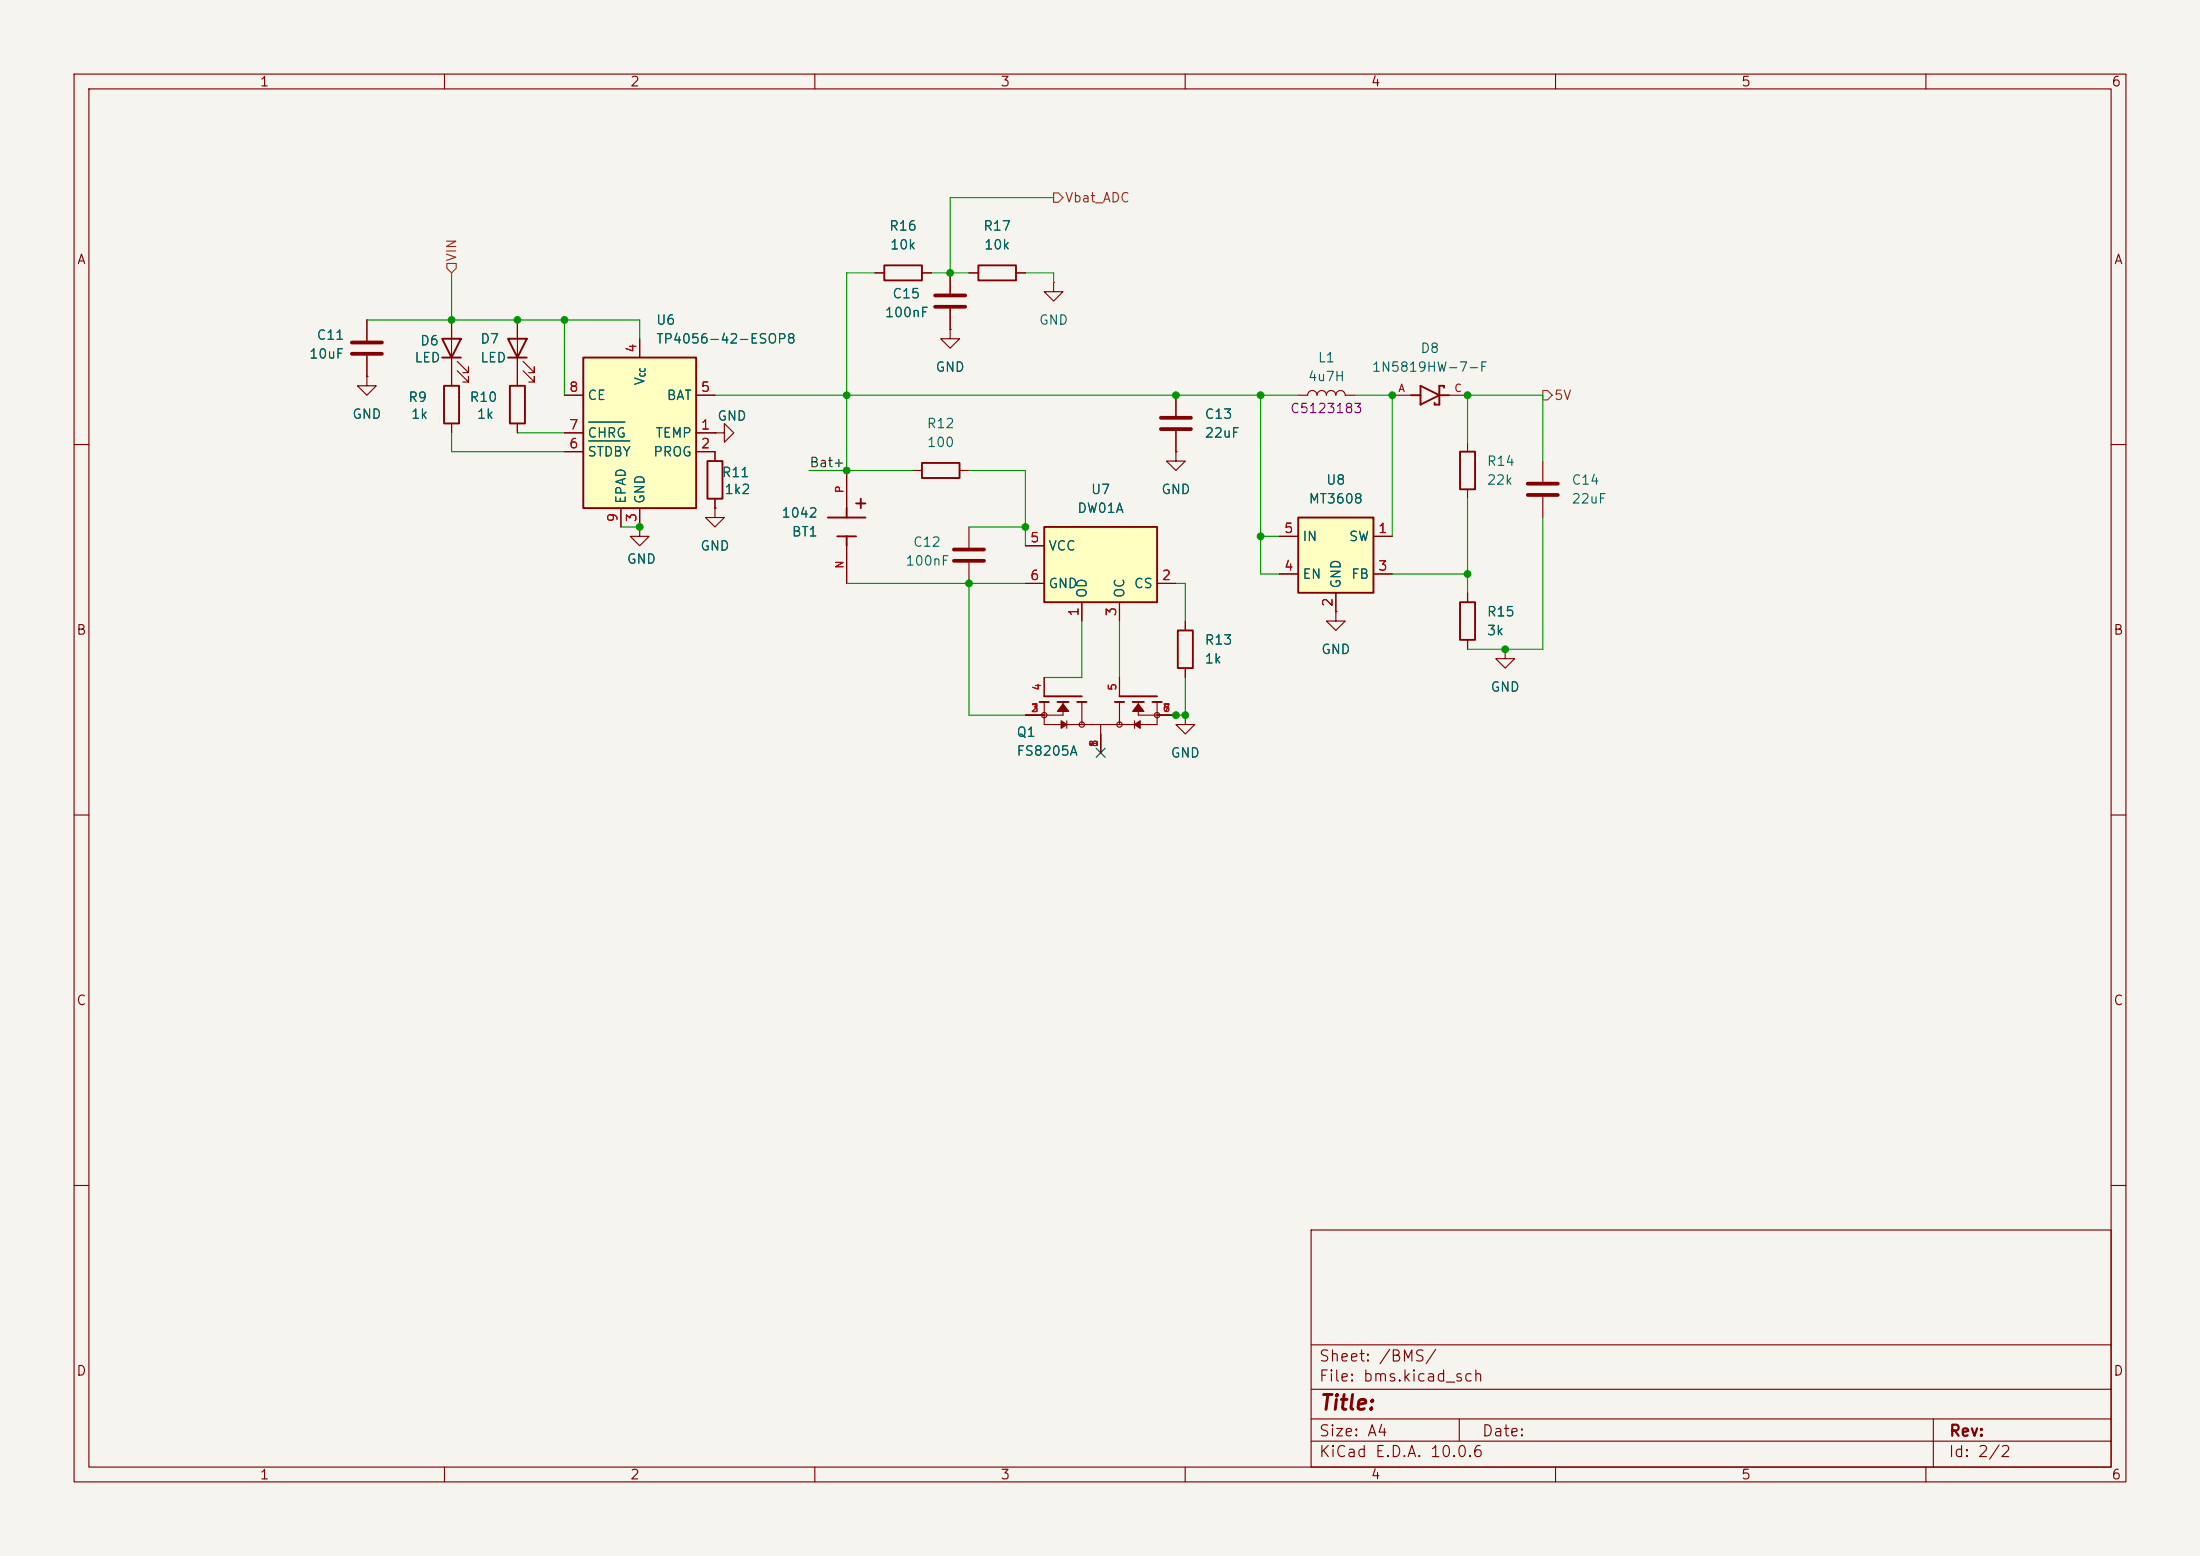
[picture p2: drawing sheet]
<svg xmlns="http://www.w3.org/2000/svg" width="297mm" height="210mm" viewBox="0 0 297 210" stroke-linecap="round" stroke-linejoin="round" font-family="sans-serif">
<path d="M0 0h297v210h-297z" fill="#f5f4ef" stroke="#f5f4ef" stroke-width=".14"/>
<g fill="none" stroke="#840000" stroke-width=".15">
<path d="M10 10h277v190h-277zM12 12h273v186h-273zM60 10v2M110 10v2M160 10v2M210 10v2M260 10v2M10 60h2M96.5 68.6v1.3h1.3l-1.3 1.2-1.3-1.2h1.3M96.5 68.6h.1M114.3 63.5v5.1M114.3 73.7v5"/>
<path d="M123.2 63.5h1.3M129.5 63.5h1.3M285 60h2M160 83.8v1.3M160 90.2v1.2M10 110h2M285 110h2M10 160h2M177 166h108v32h-108zM285 160h2M60 198v2M110 198v2"/>
<path d="M160 198v2M177 194.5h108M177 191.5h108M177 187.5h108M177 181.5h108M197 191.5v3M210 198v2M260 198v2M261 191.5v6.5"/>
</g>
<path d="M111.8 69.9h5M113 72.4h2.6M114.3 68.6v1.3M114.3 72.4v1.3M115.6 67.9h1.2M116.2 67.3v1.3M124.5 62.5h5v2h-5zM159 85.1h2v5.1h-2z" fill="none" stroke="#840000" stroke-width=".25"/>
<path d="M141 71.1h15.2v10.2h-15.2z" fill="#ffffc2"/>
<g fill="none" stroke="#840000" stroke-width=".25">
<path d="M119.4 35.8h5.1v2h-5.1zM132.1 35.8h5.1v2h-5.1zM190.5 53.3h1.3M191.8 52.1l2.5 1.2-2.5 1.3zM194.3 53.3h1.3M194.9 52.3v-.2h-.6v2.5h-.6v-.2M141 71.1h15.2v10.2h-15.2zM197.1 61h2v5h-2zM140.3 94.7h1.3M141 94h5M142.7 94.7h1.6M145.4 94.7h1.3"/>
<path d="M150.5 94.7h1.3M151.1 94h5.1M152.9 94.7h1.5M155.6 94.7h1.2"/>
</g>
<g fill="none" stroke="#840000" stroke-width=".15">
<path d="M118.1 36.8h1.3M124.5 36.8h1.2M128.3 36.8v2.8M130.8 36.8h1.3M137.2 36.8h1.2M142.2 38.1v1.3h1.3l-1.3 1.2-1.2-1.2h1.2M142.2 38.1h.1M49.5 43.2v2.8M49.5 48v2.8M96.5 58.4h1.3v-1.2l1.3 1.2-1.3 1.3v-1.3M96.5 58.4h.1M128.3 44.5v1.2h1.2l-1.2 1.3-1.3-1.3h1.3"/>
<path d="M128.3 44.5h.1M128.3 41.7v2.8M158.7 53.3v2.8M158.7 58.2v2.8M175.3 53.3h1.2a.64 .64 0 0 1 .7-.6 .64 .64 0 0 1 .6 .6 .64 .64 0 0 1 .6-.6 .64 .64 0 0 1 .7 .6 .64 .64 0 0 1 .6-.6 .64 .64 0 0 1 .6 .6 .64 .64 0 0 1 .7-.6 .64 .64 0 0 1 .6 .6h1.3M188 53.3h2.5M195.6 53.3h2.5M198.1 59.7v1.3M130.8 71.1v2.8M130.8 75.9v2.8M138.4 78.7h2.6M138.4 73.7h2.6"/>
<path d="M156.2 78.7h2.5M158.7 61v1.2h1.3l-1.3 1.3-1.2-1.3h1.2M158.7 61h.1M198.1 66v1.3M208.3 62.2v2.8M208.3 67.1v2.8M141 94.7v3.1h15.2v-3.1M141 91.4v2.6M143.5 94.7v1.8h-5.1M144 97.3v1M146 81.3v2.5M146 94.7v3.1"/>
<path d="M148.6 97.8v3.8M151.1 81.3v2.5M151.1 91.4v2.6M151.1 94.7v3.1M153.2 97.3v1M153.7 94.7v1.8h5M160 96.5v1.3h1.3l-1.3 1.3-1.3-1.3h1.3M160 96.5h.1"/>
<circle cx="141" cy="96.5" r=".36"/>
<circle cx="146" cy="97.8" r=".36"/>
<circle cx="151.1" cy="97.8" r=".36"/>
<circle cx="156.2" cy="96.5" r=".36"/>
</g>
<path d="M126.2 39.9h4.1M47.5 46.2h4.1M47.5 47.8h4.1M126.2 41.4h4.1M156.7 56.4h4.1M156.7 57.9h4.1M128.8 74.2h4M128.8 75.7h4M206.2 65.3h4.1M206.2 66.8h4.1" fill="none" stroke="#840000" stroke-width=".51"/>
<g fill="#840000" stroke="#840000" stroke-width=".15">
<path d="M153.7 95l.7 1h-1.5z"/>
<path d="M143.5 95l.8 1h-1.6z"/>
<path d="M153.2 97.8l.7-.5v1z"/>
<path d="M143.3 97.3l.7 .5-.7 .5z"/>
</g>
<path d="M175.3 69.9h10.1v10.1h-10.1z" fill="#ffffc2"/>
<path d="M59.7 45.7h2.5l-1.2 2.6zM59.7 48.3h2.5M59.9 52.1h2.1v5.1h-2.1zM68.6 45.7h2.5l-1.3 2.6zM68.6 48.3h2.5M68.8 52.1h2.1v5.1h-2.1zM175.3 69.9h10.1v10.1h-10.1zM197.1 81.3h2v5.1h-2z" fill="none" stroke="#840000" stroke-width=".25"/>
<g fill="none" stroke="#840000" stroke-width=".15">
<path d="M49.5 50.8v1.3h1.3l-1.3 1.2-1.2-1.2h1.2M49.5 50.8h.1M61 43.2v8.9M61 57.2v1.2M61.7 50l1.5 1.6v-.8v.8h-.7M61.7 48.8l1.5 1.5v-.8v.8h-.7M69.8 43.2v8.9M69.8 57.2v1.2M70.6 50l1.5 1.6v-.8v.8h-.7M70.6 48.8l1.5 1.5v-.8v.8h-.7M172.7 72.4h2.6M172.7 77.5h2.6"/>
<path d="M185.4 72.4h2.6M185.4 77.5h2.6M180.3 82.6v1.2h1.3l-1.3 1.3-1.2-1.3h1.2M180.3 82.6h.1M180.3 80v2.6M198.1 80v1.3M198.1 86.4v1.2M203.2 87.6v1.3h1.3l-1.3 1.3-1.3-1.3h1.3M203.2 87.6h.1"/>
</g>
<path d="M78.7 48.3h15.3v20.3h-15.3z" fill="#ffffc2"/>
<path d="M78.7 48.3h15.3v20.3h-15.3zM95.5 62.2h2v5.1h-2z" fill="none" stroke="#840000" stroke-width=".25"/>
<g fill="none" stroke="#840000" stroke-width=".15">
<path d="M118.1 36.8h1.3M124.5 36.8h1.2M128.3 36.8v2.8M130.8 36.8h1.3M137.2 36.8h1.2M49.5 50.8h.1M49.5 43.2v2.8M49.5 48v2.8M61 43.2v2.5M61 48.3v3.8M61 57.2v1.2M69.8 43.2v2.5"/>
<path d="M69.8 48.3v3.8M69.8 57.2v1.2M76.2 58.4h2.5M76.2 53.3h2.5M86.4 45.7v2.6M94 58.4h2.5M94 53.3h2.5M96.5 58.4h.1M128.3 44.5h.1M128.3 41.7v2.8M158.7 53.3v2.8M158.7 58.2v2.8"/>
<path d="M76.2 61h2.5M83.8 68.6v2.5M86.4 71.1v1.3h1.2l-1.2 1.3-1.3-1.3h1.3M86.4 71.1h.1M86.4 68.6v2.5M94 61h2.5v1.2M96.5 68.6h.1M96.5 67.3v1.3M114.3 63.5v5.1M114.3 73.7v5M138.4 78.7h2.6M138.4 73.7h2.6"/>
<path d="M156.2 78.7h2.5M158.7 61h.1M172.7 72.4h2.6M172.7 77.5h2.6M185.4 72.4h2.6M185.4 77.5h2.6M138.4 96.5h2.6M141 91.4v2.6M146 81.3v2.5M148.6 99.1v2.5M151.1 81.3v2.5M151.1 91.4v2.6"/>
<path d="M156.2 96.5h2.5M160 96.5h.1M160 83.8v1.3M160 90.2v1.2M180.3 82.6h.1M180.3 80v2.6M198.1 80v1.3M198.1 86.4v1.2M203.2 87.6h.1"/>
</g>
<path d="M79.5 59.5h5.5M79.5 57h4.9" fill="none" stroke="#006464" stroke-width=".15"/>
<path d="M60.3 35.6h1.3v.6l-.6 .6-.7-.6zM142.2 26h.7l.6 .7-.6 .6h-.7zM208.3 52.7h.6l.6 .6-.6 .7h-.6z" fill="none" stroke="#725600" stroke-width=".15"/>
<g fill="none" stroke="#009600" stroke-width=".15">
<path d="M61 36.8v6.4M118.1 36.8h-3.8v26.7M125.7 36.8h5.1M138.4 36.8h3.8v1.3M142.2 26.7h-13.9v10.1M49.5 43.2h36.9v2.5M61 58.4v2.6h15.2M69.8 58.4h6.4M76.2 43.2v10.1M96.5 53.3h78.8M170.2 53.3v24.2h2.5M182.9 53.3h5.1v19.1"/>
<path d="M198.1 59.7v-6.4h10.2v8.9M83.8 71.1h2.6M109.2 63.5h14M114.3 78.7h24.1M130.8 63.5h7.6v10.2M130.8 71.1h7.6M130.8 78.7v17.8h7.6M158.7 78.7h1.3v5.1M170.2 72.4h2.5M188 77.5h10.1M198.1 67.3v12.7M208.3 69.9v17.7h-10.2"/>
<path d="M146 83.8v7.6h-5M151.1 83.8v7.6M160 91.4v5.1h-3.8"/>
</g>
<path d="M148 101l1.2 1.2M149.2 101l-1.2 1.2" fill="none" stroke="#000084" stroke-width=".15"/>
<g fill="#009600" stroke="#009600" stroke-width=".14">
<circle cx="170.2" cy="72.4" r=".46"/>
<circle cx="158.7" cy="53.3" r=".46"/>
<circle cx="160" cy="96.5" r=".46"/>
<circle cx="158.7" cy="96.5" r=".46"/>
<circle cx="138.4" cy="71.1" r=".46"/>
<circle cx="114.3" cy="63.5" r=".46"/>
<circle cx="114.3" cy="53.3" r=".46"/>
<circle cx="128.3" cy="36.8" r=".46"/>
<circle cx="130.8" cy="78.7" r=".46"/>
<circle cx="198.1" cy="53.3" r=".46"/>
<circle cx="170.2" cy="53.3" r=".46"/>
<circle cx="188" cy="53.3" r=".46"/>
<circle cx="203.2" cy="87.6" r=".46"/>
<circle cx="198.1" cy="77.5" r=".46"/>
<circle cx="69.8" cy="43.2" r=".46"/>
<circle cx="76.2" cy="43.2" r=".46"/>
<circle cx="86.4" cy="71.1" r=".46"/>
<circle cx="61" cy="43.2" r=".46"/>
</g>
<text font-size="2" fill="#840000" x="178" y="190.8">Title:</text>
<g font-size="1.5" fill="#840000">
<text x="178" y="184.1">Sheet: /BMS/</text>
<text x="178" y="186.8">File: bms.kicad_sch</text>
<text x="178" y="197">KiCad E.D.A. 10.0.6</text>
<text x="178" y="194.2">Size: A4</text>
<text x="200" y="194.2">Date:</text>
<text x="263" y="197">Id: 2/2</text>
<text x="263" y="194.2">Rev:</text>
</g>
<g font-size="1.3" fill="#840000">
<text x="35" y="12">1</text>
<text x="85" y="12">2</text>
<text x="135" y="12">3</text>
<text x="185" y="12">4</text>
<text x="235" y="12">5</text>
<text x="285" y="12">6</text>
<text x="10.3" y="36">A</text>
<text x="285.3" y="36">A</text>
<text x="10.2" y="86">B</text>
<text x="285.2" y="86">B</text>
<text x="10.2" y="136">C</text>
<text x="285.2" y="136">C</text>
<text x="10.2" y="186">D</text>
<text x="285.2" y="186">D</text>
<text x="35" y="200">1</text>
<text x="85" y="200">2</text>
<text x="135" y="200">3</text>
<text x="185" y="200">4</text>
<text x="235" y="200">5</text>
<text x="285" y="200">6</text>
</g>
<g font-size="1.3" fill="#725600">
<text x="143.7" y="27.6">Vbat_ADC</text>
<text x="61.9" y="35.4" transform="rotate(-90 61.9 35.4)">VIN</text>
<text x="209.7" y="54.3">5V</text>
</g>
<g font-size="1.3" fill="#006464">
<text x="119.9" y="31.4">R16</text>
<text x="120.1" y="34">10k</text>
<text x="132.6" y="31.4">R17</text>
<text x="132.8" y="34">10k</text>
<text x="120.4" y="40.6">C15</text>
<text x="42.7" y="46.2">C11</text>
<text x="56.6" y="46.9">D6</text>
<text x="64.8" y="46.7">D7</text>
<text x="88.5" y="44.1">U6</text>
<text x="88.5" y="46.7">TP4056-42-ESOP8</text>
<text x="119.4" y="43.1">100nF</text>
<text x="140.2" y="44.1">GND</text>
<text x="191.7" y="48">D8</text>
<text x="41.6" y="48.7">10uF</text>
<text x="55.9" y="49.2">LED</text>
<text x="64.8" y="49.2">LED</text>
<text x="87.3" y="52.1" transform="rotate(-90 87.3 52.1)">V</text>
<text x="126.2" y="50.5">GND</text>
<text x="176.5" y="51.8">4u7H</text>
<text x="177.8" y="49.2">L1</text>
<text x="185.1" y="50.5">1N5819HW-7-F</text>
<text x="47.5" y="56.8">GND</text>
<text x="55" y="54.6">R9</text>
<text x="55.4" y="56.8">1k</text>
<text x="63.3" y="54.6">R10</text>
<text x="64.3" y="56.8">1k</text>
<text x="79.2" y="59.4">CHRG</text>
<text x="79.2" y="54.3">CE</text>
<text x="88.4" y="59.4">TEMP</text>
<text x="89.9" y="54.3">BAT</text>
<text x="96.8" y="57.1">GND</text>
<text x="125" y="58.1">R12</text>
<text x="162.5" y="56.8">C13</text>
<text x="162.5" y="59.4">22uF</text>
<text x="79.2" y="61.9">STDBY</text>
<text x="88.1" y="61.9">PROG</text>
<text x="97.3" y="64.7">R11</text>
<text x="125.1" y="60.7">100</text>
<text x="178.9" y="65.7">U8</text>
<text x="200.6" y="63.2">R14</text>
<text x="200.6" y="65.7">22k</text>
<text x="212.1" y="65.7">C14</text>
<text x="84.8" y="68.1" transform="rotate(-90 84.8 68.1)">EPAD</text>
<text x="87.3" y="68.1" transform="rotate(-90 87.3 68.1)">GND</text>
<text x="97.7" y="67">1k2</text>
<text x="105.4" y="70.2">1042</text>
<text x="145.3" y="69.5">DW01A</text>
<text x="147.2" y="67">U7</text>
<text x="156.7" y="67">GND</text>
<text x="176.6" y="68.3">MT3608</text>
<text x="212.1" y="68.3">22uF</text>
<text x="84.5" y="76.4">GND</text>
<text x="94.5" y="74.6">GND</text>
<text x="106.8" y="72.7">BT1</text>
<text x="122.2" y="76.7">100nF</text>
<text x="123.2" y="74.1">C12</text>
<text x="141.5" y="74.6">VCC</text>
<text x="175.7" y="73.4">IN</text>
<text x="182" y="73.4">SW</text>
<text x="141.5" y="79.7">GND</text>
<text x="147" y="80.8" transform="rotate(-90 147 80.8)">OD</text>
<text x="152.1" y="80.8" transform="rotate(-90 152.1 80.8)">OC</text>
<text x="153" y="79.7">CS</text>
<text x="175.7" y="78.4">EN</text>
<text x="181.3" y="79.5" transform="rotate(-90 181.3 79.5)">GND</text>
<text x="182.3" y="78.4">FB</text>
<text x="200.6" y="83.5">R15</text>
<text x="162.5" y="87.3">R13</text>
<text x="162.5" y="89.9">1k</text>
<text x="178.3" y="88.6">GND</text>
<text x="200.6" y="86.1">3k</text>
<text x="201.1" y="93.7">GND</text>
<text x="137.1" y="99.8">Q1</text>
<text x="137.1" y="102.3">FS8205A</text>
<text x="158" y="102.6">GND</text>
</g>
<g font-size="1.3" fill="#a90000">
<text x="86.2" y="47.7" transform="rotate(-90 86.2 47.7)">4</text>
<text x="76.7" y="53.2">8</text>
<text x="94.5" y="53.2">5</text>
<text x="76.7" y="58.3">7</text>
<text x="94.5" y="58.3">1</text>
<text x="76.7" y="60.8">6</text>
<text x="94.5" y="60.8">2</text>
<text x="83.7" y="70.6" transform="rotate(-90 83.7 70.6)">9</text>
<text x="86.2" y="70.6" transform="rotate(-90 86.2 70.6)">3</text>
<text x="139" y="73.5">5</text>
<text x="173.3" y="77.3">4</text>
<text x="173.3" y="72.3">5</text>
<text x="186" y="72.3">1</text>
<text x="186" y="77.3">3</text>
<text x="139" y="78.6">6</text>
<text x="145.9" y="83.3" transform="rotate(-90 145.9 83.3)">1</text>
<text x="151" y="83.3" transform="rotate(-90 151 83.3)">3</text>
<text x="156.7" y="78.6">2</text>
<text x="180.2" y="82" transform="rotate(-90 180.2 82)">2</text>
</g>
<text font-size="1.3" fill="#840084" x="174.1" y="56.1">C5123183</text>
<text font-size="1.3" fill="#0f0f0f" x="109.2" y="63.4">Bat+</text>
<g font-size="1" fill="#a90000">
<text x="188.7" y="53.2">A</text>
<text x="196.2" y="53.2">C</text>
<text x="114.1" y="66.6" transform="rotate(-90 114.1 66.6)">P</text>
<text x="114.1" y="76.8" transform="rotate(-90 114.1 76.8)">N</text>
<text x="140.8" y="93.3" transform="rotate(-90 140.8 93.3)">4</text>
<text x="150.9" y="93.3" transform="rotate(-90 150.9 93.3)">5</text>
<text x="139.1" y="96.3">2</text>
<text x="139.1" y="96.3">3</text>
<text x="148.4" y="100.9" transform="rotate(-90 148.4 100.9)">1</text>
<text x="148.4" y="100.9" transform="rotate(-90 148.4 100.9)">8</text>
<text x="156.9" y="96.3">6</text>
<text x="156.9" y="96.3">7</text>
</g>
<text font-size=".8" fill="#006464" x="87.3" y="51" transform="rotate(-90 87.3 51)">CC</text>
</svg>
